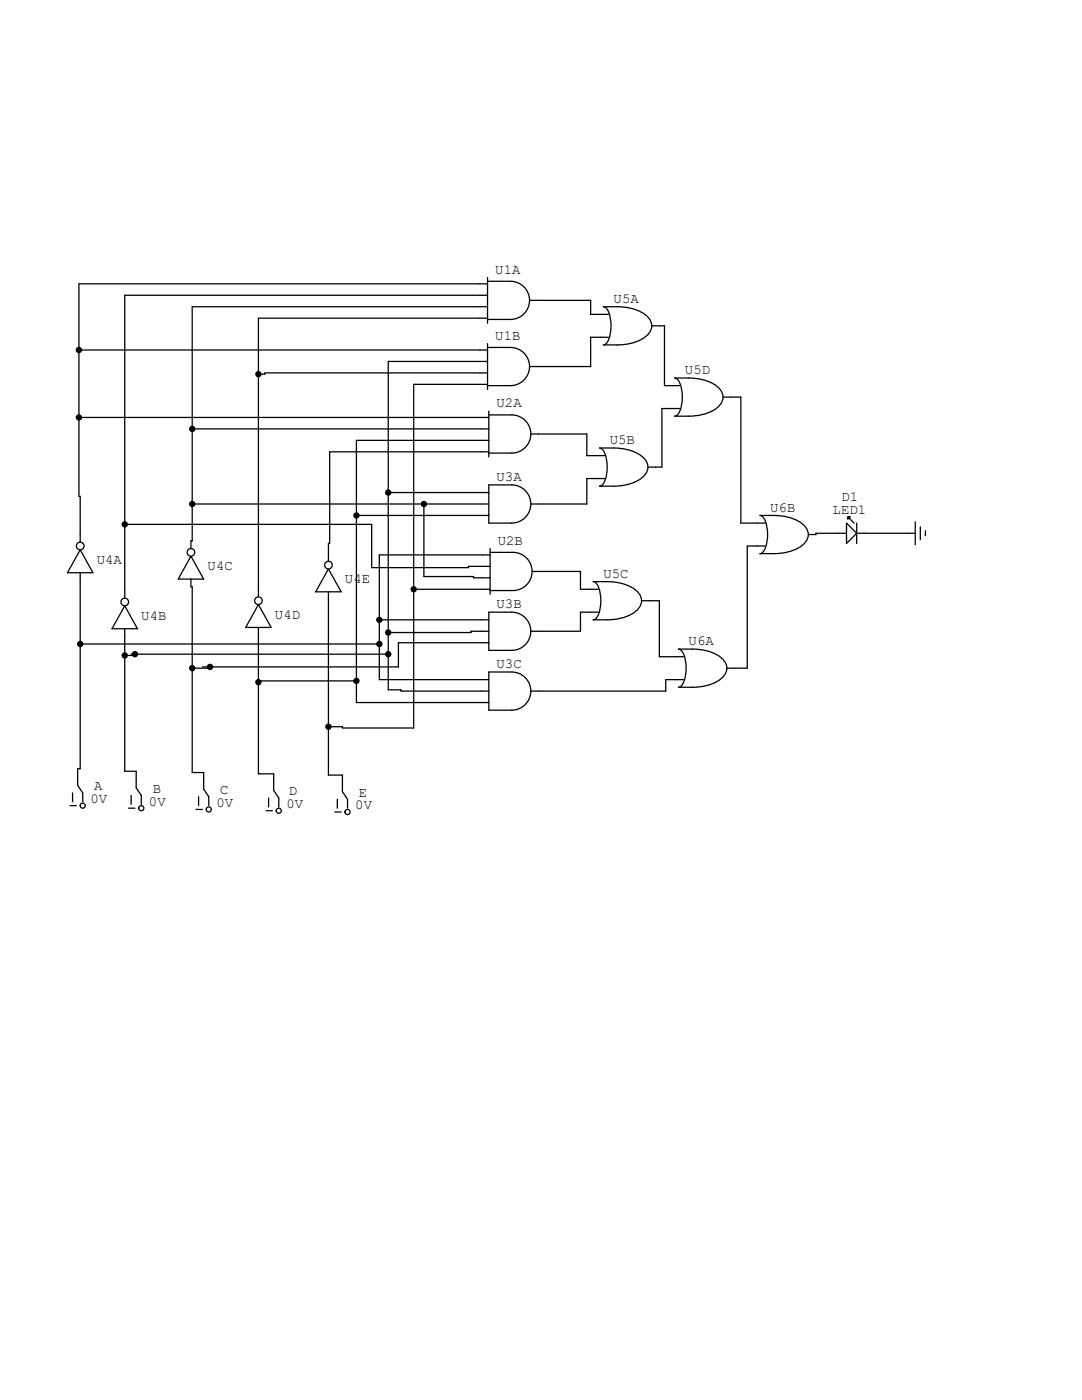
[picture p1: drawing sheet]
<svg xmlns="http://www.w3.org/2000/svg" width="216mm" height="279mm" viewBox="0 0 216 279" stroke-linecap="round" stroke-linejoin="round" font-family="sans-serif">
<g fill="none" stroke="#000" stroke-width=".25">
<path d="M65.5 113.5l2.6 4.6h-5.1zM65.5 110.5v1.5M65.5 118.1v1.5M14.5 158.2v1.8M15.5 155.2v1.5l1 1.5v1.8M26.2 158.7v1.8M27.2 155.7v1.5l1 1.5v1.8M39.6 159v1.8M40.6 156v1.5l1.1 1.5v1.8M53.6 159.3v1.7M54.6 156.2v1.5l1 1.6v1.7M67.3 159.5v1.8"/>
<path d="M68.3 156.5v1.5l1 1.5v1.8M14 160.8h1.2M25.7 161.3h1.2M39.1 161.5h1.3M53.1 161.8h1.3M66.8 162.1h1.3"/>
<circle cx="16.5" cy="160.8" r=".51"/>
<circle cx="28.2" cy="161.3" r=".51"/>
<circle cx="41.7" cy="161.5" r=".51"/>
<circle cx="55.6" cy="161.8" r=".51"/>
<circle cx="69.3" cy="162.1" r=".51"/>
</g>
<circle cx="65.5" cy="112.8" r=".76" fill="#fff" stroke="#000" stroke-width=".25"/>
<path d="M51.6 117.6v1.5M51.6 120.6l2.5 4.6h-5.1zM51.6 125.2v1.5" fill="none" stroke="#000" stroke-width=".25"/>
<circle cx="51.6" cy="119.9" r=".76" fill="#fff" stroke="#000" stroke-width=".25"/>
<path d="M38.1 111l2.5 4.6h-5zM38.1 107.9v1.6M38.1 115.6v1.5" fill="none" stroke="#000" stroke-width=".25"/>
<circle cx="38.1" cy="110.2" r=".76" fill="#fff" stroke="#000" stroke-width=".25"/>
<path d="M24.9 117.9v1.5M24.9 120.9l2.5 4.6h-5zM24.9 125.5v1.5" fill="none" stroke="#000" stroke-width=".25"/>
<circle cx="24.9" cy="120.1" r=".76" fill="#fff" stroke="#000" stroke-width=".25"/>
<path d="M16 109.7l2.5 4.6h-5zM16 106.7v1.5M16 114.3v1.5" fill="none" stroke="#000" stroke-width=".25"/>
<circle cx="16" cy="109" r=".76" fill="#fff" stroke="#000" stroke-width=".25"/>
<path d="M169.4 103.4l1 1M170.9 104.4v4.1M181.1 106.4h1.5M182.6 104.1v4.6M183.6 105.2v2.5M184.7 105.9v1" fill="none" stroke="#000" stroke-width=".25"/>
<path d="M169.2 103.1h.5l-.5 .5z" fill="#000" stroke="#000" stroke-width=".25"/>
<path d="M168.9 104.4l2 2-2 2.1z" fill="#fff" stroke="#000" stroke-width=".25"/>
<g fill="none" stroke="#000" stroke-width=".25">
<path d="M97.3 56.1h4.6a3.8 3.8 0 0 1 3.8 3.8 3.8 3.8 0 0 1-3.8 3.9h-4.6M97.3 55.4v9.1M97.3 56.6h-81.6v42.5h.3v7.6M97.3 58.9h-72.4v59M105.7 59.9h12.2v2.8h3.5M15.7 69.8h81.6M97.3 69.3h4.6a3.8 3.8 0 0 1 3.8 3.9 3.8 3.8 0 0 1-3.8 3.8h-4.6M97.3 61.2h-58.9v46.7h-.3M97.3 72.1h-19.8v65.6h2.5v.2h17.5M97.3 68.6v9.1M97.3 74.4h-44.5v.3h-1.2M97.3 76.7h-14.8v68.6h-14.2v-.3h-2.8"/>
<path d="M97.3 63.5h-45.7v54.1M120.4 61.2a16 16 0 0 1 6.8 .7 3.8 3.8 0 0 1 2.8 3.1 3.8 3.8 0 0 1-2.8 3.1 10.9 10.9 0 0 1-4 .7h-2.8a1.69 1.69 0 0 0 1.2-1.4 7.5 7.5 0 0 0-.5-5.8zM121.4 67.3h-3.5v5.9h-12.2M130 65h2.6v12h3M134.6 75.4a16 16 0 0 1 6.9 .8 3.8 3.8 0 0 1 2.8 3 3.8 3.8 0 0 1-2.8 3.1 10.9 10.9 0 0 1-4.1 .8h-2.8a1.69 1.69 0 0 0 1.2-1.5 7.5 7.5 0 0 0-.5-5.8zM144.3 79.2h3.5v25.2h4.9M15.7 83.3h81.8M38.4 85.6h59.1M77.5 98.3h20M97.5 96.8h4.6a3.8 3.8 0 0 1 3.8 3.8 3.8 3.8 0 0 1-3.8 3.8h-4.6zM97.5 82.8h4.6a3.8 3.8 0 0 1 3.8 3.8 3.8 3.8 0 0 1-3.8 3.8h-4.6M97.5 82v9.2"/>
<path d="M97.5 87.9h-26.4v52.3h26.4M97.5 90.2h-31.7v18.3h-.3v2M105.9 86.6h11.2v4.3h3.5M119.6 89.4a16 16 0 0 1 6.9 .7 3.8 3.8 0 0 1 2.8 3.1 3.8 3.8 0 0 1-2.8 3.1 10.9 10.9 0 0 1-4.1 .7h-2.8a1.69 1.69 0 0 0 1.2-1.4 7.5 7.5 0 0 0-.5-5.8zM120.6 95.5h-3.5v5.1h-11.2M135.6 81.5h-3.5v11.7h-2.8M16 115.8v37.6h-.5v1.8M24.9 104.6h49.3v8.7h19.3v-.3h4.3M38.1 117.1h.3v37.1h2.2v1.8M38.4 100.6h59.1M65.5 119.6v35.1h2.8v1.8M71.1 102.9h26.4"/>
<path d="M82.5 117.6h15.3M84.6 100.6v14.5h9.9v.2h3.3M97.8 110.2h4.6a3.8 3.8 0 0 1 3.8 3.8 3.8 3.8 0 0 1-3.8 3.9h-4.6M97.8 110.7h-22.1v24.9h21.8M97.8 109.5v9.1M106.2 114h9.6v3.6h3.6M118.4 116.1a16 16 0 0 1 6.8 .7 3.8 3.8 0 0 1 2.8 3.1 3.8 3.8 0 0 1-2.8 3.1 10.9 10.9 0 0 1-4 .7h-2.8a1.69 1.69 0 0 0 1.2-1.4 7.5 7.5 0 0 0-.6-5.8zM128 119.9h3.6v11.2h4.8M151.6 102.9a16 16 0 0 1 6.9 .7 3.8 3.8 0 0 1 2.8 3.1 3.8 3.8 0 0 1-2.8 3.1 10.9 10.9 0 0 1-4.1 .7h-2.8a1.69 1.69 0 0 0 1.2-1.4 7.5 7.5 0 0 0-.5-5.8zM152.7 109h-3.6v24.3h-4.1M168.9 106.4h-6.1v.3h-1.5M170.9 106.4h10.2"/>
<path d="M16 128.5h59.7M24.9 127v26.9h2.3v1.8M26.2 130.6h51.3M26.9 130.6v.2h-2M41.9 133.1v.2h-3.5M51.6 126.7v27.7h3v1.8M51.6 135.9h19.5M75.7 123.7h21.8M97.5 134.1h4.6a3.8 3.8 0 0 1 3.8 3.8 3.8 3.8 0 0 1-3.8 3.8h-4.6zM97.5 122.2h4.6a3.8 3.8 0 0 1 3.8 3.8 3.8 3.8 0 0 1-3.8 3.8h-4.6zM97.5 126h-3.5v.2h-16.5M97.5 128.3h-18v4.8h-39.1"/>
<path d="M119.4 122.2h-3.6v3.8h-9.9M135.4 129.5a16 16 0 0 1 6.8 .8 3.8 3.8 0 0 1 2.8 3 3.8 3.8 0 0 1-2.8 3.1 10.9 10.9 0 0 1-4 .8h-2.8a1.69 1.69 0 0 0 1.2-1.5 7.5 7.5 0 0 0-.5-5.8zM136.4 135.6h-3.6v2.3h-26.9"/>
</g>
<g fill="#000" stroke="#000" stroke-width=".25">
<circle cx="15.7" cy="69.9" r=".51"/>
<circle cx="51.6" cy="74.7" r=".51"/>
<circle cx="15.7" cy="83.3" r=".51"/>
<circle cx="38.4" cy="85.6" r=".51"/>
<circle cx="77.5" cy="98.3" r=".51"/>
<circle cx="24.9" cy="104.6" r=".51"/>
<circle cx="38.4" cy="100.6" r=".51"/>
<circle cx="71.1" cy="102.9" r=".51"/>
<circle cx="82.5" cy="117.6" r=".51"/>
<circle cx="84.6" cy="100.6" r=".51"/>
<circle cx="16" cy="128.5" r=".51"/>
<circle cx="24.9" cy="130.8" r=".51"/>
<circle cx="26.9" cy="130.6" r=".51"/>
<circle cx="38.4" cy="133.3" r=".51"/>
<circle cx="41.9" cy="133.1" r=".51"/>
<circle cx="51.6" cy="136.1" r=".51"/>
<circle cx="71.1" cy="135.9" r=".51"/>
<circle cx="75.7" cy="123.7" r=".51"/>
<circle cx="75.7" cy="128.5" r=".51"/>
<circle cx="77.5" cy="130.6" r=".51"/>
<circle cx="77.5" cy="126.2" r=".51"/>
<circle cx="65.5" cy="145" r=".51"/>
</g>
<g font-size="2.8">
<text x="98.8" y="54.6">U1A</text>
<text x="122.4" y="60.5">U5A</text>
<text x="98.8" y="67.8">U1B</text>
<text x="136.7" y="74.7">U5D</text>
<text x="99.1" y="81.3">U2A</text>
<text x="121.7" y="88.6">U5B</text>
<text x="99.1" y="96">U3A</text>
<text x="167.9" y="100.1">D1</text>
<text x="153.7" y="102.1">U6B</text>
<text x="166.1" y="102.6">LED1</text>
<text x="19.3" y="112.5">U4A</text>
<text x="41.4" y="113.8">U4C</text>
<text x="99.3" y="108.7">U2B</text>
<text x="68.8" y="116.3">U4E</text>
<text x="120.4" y="115.3">U5C</text>
<text x="28.2" y="123.7">U4B</text>
<text x="54.9" y="123.4">U4D</text>
<text x="99.1" y="121.4">U3B</text>
<text x="137.4" y="128.8">U6A</text>
<text x="99.1" y="133.3">U3C</text>
<text x="18" y="160.3">0V</text>
<text x="18.8" y="157.7">A</text>
<text x="29.7" y="160.8">0V</text>
<text x="30.5" y="158.2">B</text>
<text x="43.2" y="161">0V</text>
<text x="43.9" y="158.5">C</text>
<text x="57.1" y="161.3">0V</text>
<text x="57.7" y="158.8">D</text>
<text x="70.9" y="161.5">0V</text>
<text x="71.6" y="159">E</text>
</g>
</svg>
